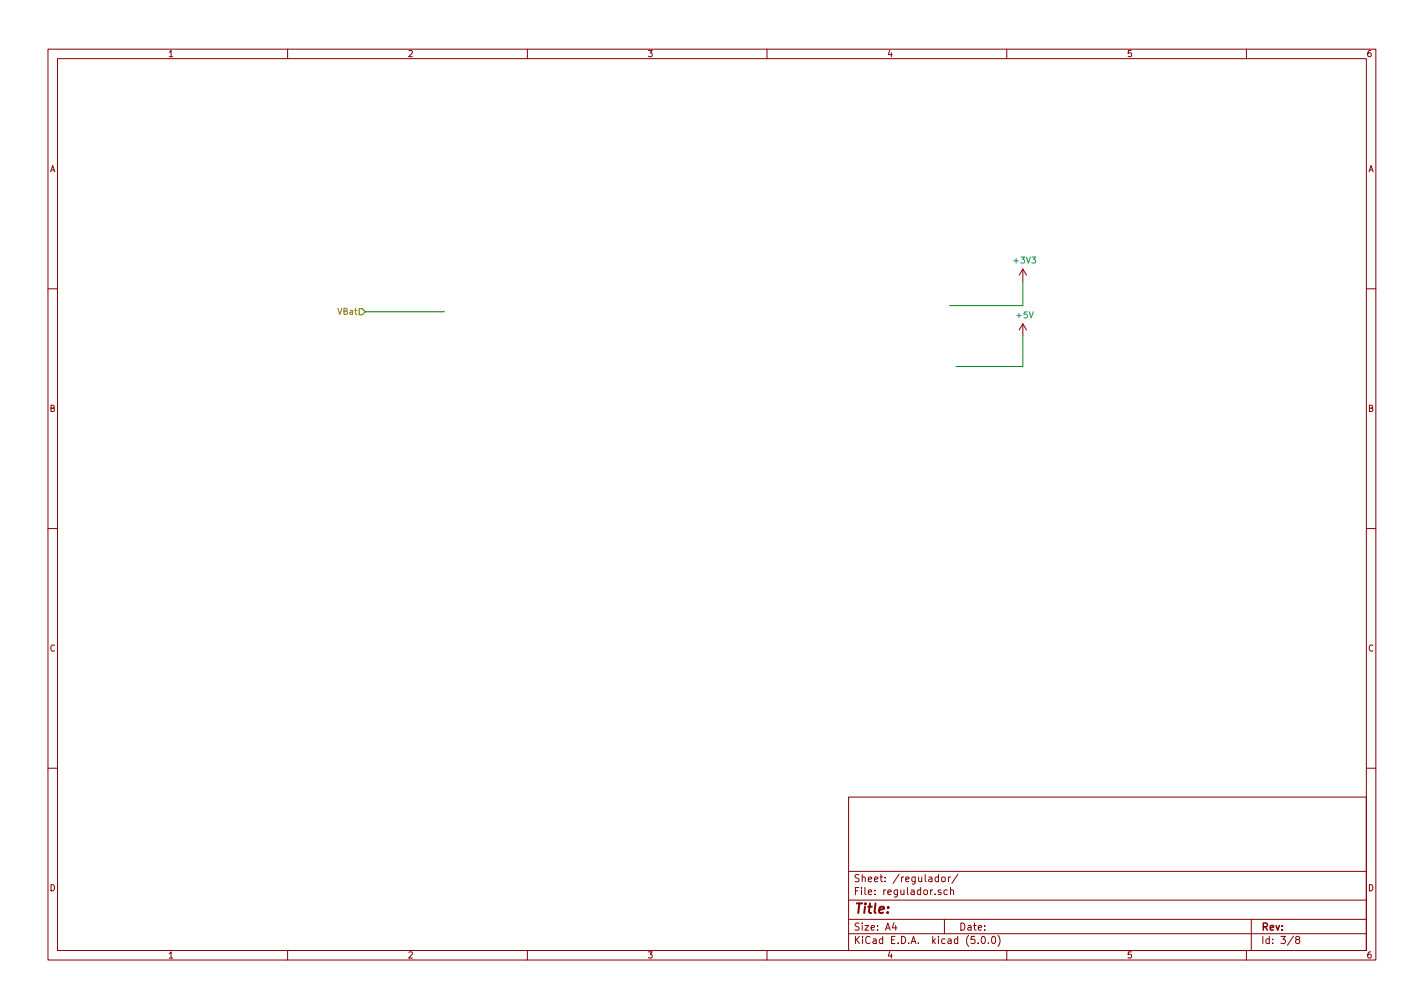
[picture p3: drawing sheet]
<svg xmlns="http://www.w3.org/2000/svg" width="297mm" height="210mm" viewBox="0 0 297 210" stroke-linecap="round" stroke-linejoin="round" font-family="sans-serif">
<g fill="none" stroke="#840000" stroke-width=".21">
<path d="M10 10.3h277v189.9h-277zM12 12.2h273v186.1h-273zM60 10.3v1.9M110 10.3v1.9M160 10.3v1.9M210 10.3v1.9M260 10.3v1.9M213.4 56.1l-.8 1.3M213.4 56.1v2.6M213.4 56.1l.7 1.3M10 60.2h2M213.4 67.6v2.5"/>
<path d="M213.4 67.6l-.8 1.2M213.4 67.6l.7 1.2M285 60.2h2M10 110.3h2M285 110.3h2M10 160.2h2M177 166.3h108v32h-108zM285 160.2h2M60 198.3v1.9M110 198.3v1.9M160 198.3v1.9M177 194.8h108"/>
<path d="M177 191.8h108M177 187.8h108M177 181.8h108M186.5 192.5l-.4 1h1M186.8 193v1M195.8 183l-.5-.1-.3 .3 .1 .6 .2 .1 .5-.1M195.8 182.4v1.5M196.3 185.7l-.4-.1-.2 .2 .1 .2 .5 .2v.3h-.6M196.5 183.1l.2-.2 .4 .2v.7l-.2 .1-.4-.1zM197 191.8v3M197.6 185.7l-.4-.1-.3 .3 .1 .6 .2 .1 .4-.1M197.8 182.9v1"/>
<path d="M198.3 185.7l.2-.1 .3 .1 .1 .9M198.3 182.9l-.5 .3M198.3 185.1v1.5M199.8 182.3l-1.2 2M204 196.7v.1M204.8 195.5l.3-.2a.81 .81 0 0 1 .5 .8 .81 .81 0 0 1-.5 .7l-.3-.1-.1-.4zM206.2 196.7v.1M207 195.4l.3-.1a.86 .86 0 0 1-.1 1.5 1 1 0 0 1-.2-1.4zM208.2 195.1a1.71 1.71 0 0 1 0 2.3M210 198.3v1.9M260 198.3v1.9M261 191.8v6.5"/>
<path d="M269.8 195.2l-1.2 2M270.6 196l-.3-.4 .3-.3h.2l.3 .3-.1 .2-.6 .2-.1 .3v.4l.3 .1h.2l.3-.3v-.2l-.3-.3"/>
</g>
<path d="M74.9 64.4h.7l.6 .6-.6 .7h-.7z" fill="none" stroke="#848400" stroke-width=".25"/>
<path d="M213.4 58.7v5h-15.3M76.2 65h16.5M213.4 70.1v6.3h-14" fill="none" stroke="#008400" stroke-width=".21"/>
<text font-size="2.8" fill="#840000" x="178" y="190.5">Title:</text>
<g font-size="2.1" fill="#840000">
<text x="178" y="184">Sheet: /regulador/</text>
<text x="178" y="186.7">File: regulador.sch</text>
<text x="178" y="196.9">KiCad E.D.A. kicad (5.0.0)</text>
<text x="178" y="194.1">Size: A4</text>
<text x="200" y="194.1">Date:</text>
<text x="263" y="194.1">Rev:</text>
<text x="263" y="196.9">Id: 3/8</text>
</g>
<g font-size="1.8" fill="#840000">
<text x="35" y="11.9">1</text>
<text x="85" y="11.9">2</text>
<text x="135" y="11.9">3</text>
<text x="185" y="11.9">4</text>
<text x="235" y="11.9">5</text>
<text x="285" y="11.9">6</text>
<text x="10.4" y="35.9">A</text>
<text x="285.4" y="35.9">A</text>
<text x="10.4" y="85.9">B</text>
<text x="285.4" y="85.9">B</text>
<text x="10.4" y="135.9">C</text>
<text x="285.4" y="135.9">C</text>
<text x="10.4" y="185.9">D</text>
<text x="285.4" y="185.9">D</text>
<text x="35" y="199.9">1</text>
<text x="85" y="199.9">2</text>
<text x="135" y="199.9">3</text>
<text x="185" y="199.9">4</text>
<text x="235" y="199.9">5</text>
<text x="285" y="199.9">6</text>
</g>
<g font-size="1.8" fill="#008484">
<text x="211.7" y="55">+3V3</text>
<text x="212.1" y="66.4">+5V</text>
</g>
<text font-size="1.8" fill="#848400" x="70.6" y="65.7">VBat</text>
</svg>
